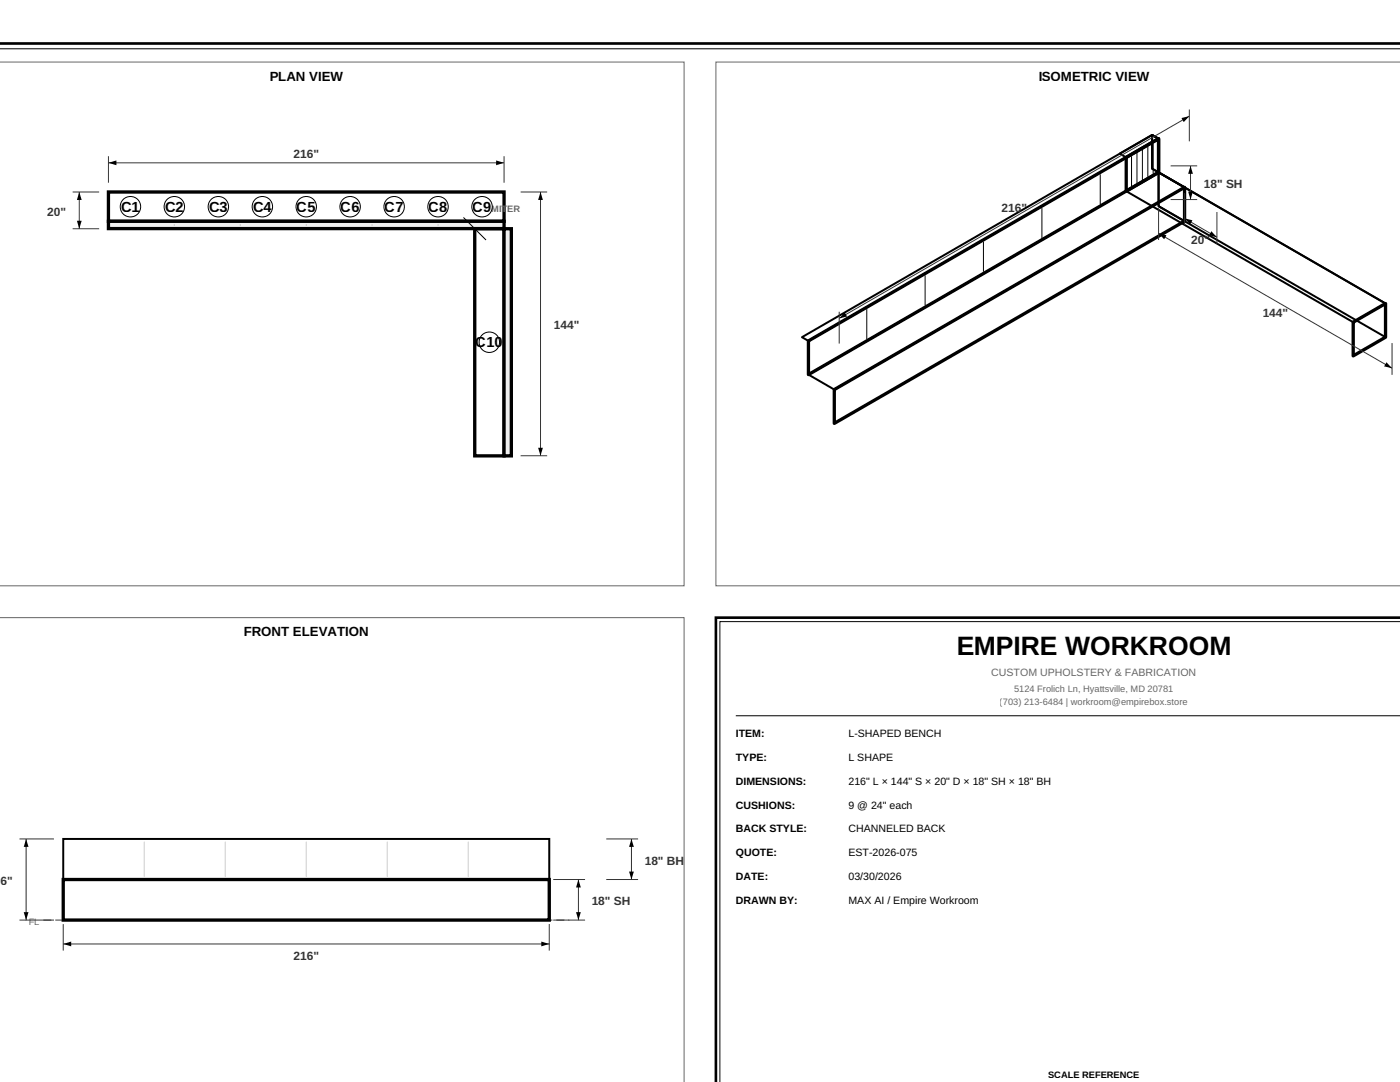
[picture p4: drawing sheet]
<svg xmlns="http://www.w3.org/2000/svg" width="279mm" height="216mm" viewBox="0 0 279 216" stroke-linecap="round" stroke-linejoin="round" font-family="sans-serif">
<path d="M-.1 8.7h279.5" fill="none" stroke="#000" stroke-width=".53"/>
<path d="M-.1 9.7h279.5" fill="none" stroke="#000" stroke-width=".2"/>
<path d="M-.1 12.4h136.6v104.5h-136.6" fill="none" stroke="#666" stroke-width=".2"/>
<path d="M21.6 38.3h79v5.9h-79z" fill="none" stroke="#000" stroke-width=".66" stroke-linecap="butt"/>
<path d="M21.6 44.2h79v1.4h-79z" fill="#f0f0f0" stroke="#000" stroke-width=".66" stroke-linecap="butt"/>
<path d="M34.8 44.7v.4zM48 44.7v.4zM61.1 44.7v.4zM74.3 44.7v.4zM87.4 44.7v.4z" fill="#000" stroke="#ccc" stroke-width=".2"/>
<path d="M94.7 45.6h5.9v45.4h-5.9z" fill="none" stroke="#000" stroke-width=".66" stroke-linecap="butt"/>
<path d="M100.6 45.6h1.4v45.4h-1.4z" fill="#f0f0f0" stroke="#000" stroke-width=".66" stroke-linecap="butt"/>
<path d="M92.5 43.4l4.5 4.5z" fill="#000" stroke="#000" stroke-width=".2"/>
<g fill="#fff" stroke="#000" stroke-width=".2">
<circle cx="26" cy="41.2" r="2.04"/>
<circle cx="34.8" cy="41.2" r="2.04"/>
<circle cx="43.6" cy="41.2" r="2.04"/>
<circle cx="52.4" cy="41.2" r="2.04"/>
<circle cx="61.1" cy="41.2" r="2.04"/>
<circle cx="69.9" cy="41.2" r="2.04"/>
<circle cx="78.7" cy="41.2" r="2.04"/>
<circle cx="87.4" cy="41.2" r="2.04"/>
<circle cx="96.2" cy="41.2" r="2.04"/>
<circle cx="97.7" cy="68.3" r="2.04"/>
</g>
<g fill="#000" stroke="#333" stroke-width=".2">
<path d="M15.8 38.3v7.3zM14.5 38.3h5.3zM21.6 31.2v5.3zM21.6 32.5h79zM100.6 31.2v5.3zM103.9 38.3h5.3zM107.9 38.3v52.6zM233.6 39.8h5.3zM233.6 33.1h5.3zM236.4 38.5v6.4zM237.4 21.9v6.3zM237.6 33.1v6.7z"/>
<path d="M14.5 45.6h5.3zM231.2 41.5v6.4zM242.9 42.3v6.4zM236.4 43.6l6.5 3.7zM167.5 62.2v6.4zM167.5 63.5l69.9-40.3zM277.8 68.4v6.4zM231.2 46.6l46.6 26.9zM103.9 90.9h5.3zM3.9 167.4h6.9zM110.4 175.5h6.4zM121 175.5h6.3z"/>
<path d="M121 167.4h6.3zM126 167.4v8.1zM5.2 167.4v16.2zM3.9 183.6h6.9zM12.6 184.4v5.3zM12.6 188.4h97zM109.6 184.4v5.3zM110.4 183.6h6.4zM115.4 175.5v8.1z"/>
</g>
<g fill="#000">
<path d="M15.8 38.3l.5 1.6h-1zM21.6 32.5l1.6-.5v1zM99 32l1.6 .5-1.6 .5zM107.9 38.3l.4 1.6h-.9zM235.7 23.6l1.7-.4-1.2 1.2zM237.6 33.1l.5 1.6h-1zM237.1 38.2h1l-.5 1.6zM15.3 44.1h1l-.5 1.5zM231.2 46.6l1.6 .3-.4 .9zM236.4 43.6l1.6 .4-.5 .8zM241.7 46.1l1.2 1.2-1.7-.4zM168.6 62.3l.5 .8-1.6 .4z"/>
<path d="M276.7 72.3l1.1 1.2-1.6-.4zM107.4 89.3h.9l-.4 1.6zM5.2 167.4l.5 1.6h-1zM115.4 175.5l.5 1.6h-.9zM126 167.4l.5 1.6h-1zM125.5 173.9h1l-.5 1.6zM4.7 182h1l-.5 1.6zM12.6 188.4l1.6-.5v.9zM108 187.9l1.6 .5-1.6 .4zM115 182h.9l-.5 1.6z"/>
</g>
<path d="M142.9 12.4v104.5h136.5M142.9 12.4h.1M142.9 12.4h136.5M-.1 123.2h136.6v92.7" fill="none" stroke="#666" stroke-width=".2"/>
<path d="M224.8 31.4l6.4-3.7v6.7l-6.4 3.8zM161.3 68l69.9-40.3v6.7l-69.9 40.3zM166.5 77.7l69.9-40.3v6.7l-69.9 40.4zM270.1 64.3l6.4-3.7v6.7l-6.4 3.7zM12.6 175.5h97v8.1h-97z" fill="none" stroke="#000" stroke-width=".66" stroke-linecap="butt"/>
<path d="M223.5 30.7l6.4-3.8 1.3 .8-6.4 3.7zM224.8 38.2l6.4-3.8 45.3 26.2-6.4 3.7zM229.9 26.9l1.3 .8v6.7l-1.3-.7zM231.2 34.4l5.2 3v6.7l-5.2-3zM231.2 34.4l45.3 26.2v6.7l-45.3-26.2zM160 67.3l69.9-40.4 1.3 .8-69.9 40.3zM161.3 74.7l69.9-40.3 5.2 3-69.9 40.3zM12.6 167.4h97v8.1h-97z" fill="none" stroke="#000" stroke-width=".4"/>
<path d="M224.8 38.2l6.4-3.8zM161.3 74.7l69.9-40.3z" fill="#000" stroke="#000" stroke-width=".26"/>
<path d="M225.8 31.2v5.9zM226.9 30.5v6zM228 29.9v6zM229.1 29.3v6zM230.1 28.7v6zM196.3 48.2v6zM207.9 41.5v6zM219.6 34.8v5.9zM173 61.7v6zM184.6 55v5.9zM146.8 142.8h132.6z" fill="#000" stroke="#000" stroke-width=".2"/>
<path d="M8.7 183.6h104.9z" fill="#000" stroke="#666" stroke-width=".26" stroke-dasharray="1.6 .8" stroke-linecap="butt"/>
<path d="M28.8 167.9v7.1zM45 167.9v7.1zM61.1 167.9v7.1zM77.3 167.9v7.1zM93.5 167.9v7.1z" fill="#000" stroke="#ccc" stroke-width=".2"/>
<path d="M12.6 175.5h97z" fill="#000" stroke="#000" stroke-width=".4"/>
<path d="M279.4 123.2h-136.5v92.7" fill="none" stroke="#000" stroke-width=".53"/>
<path d="M279.4 124h-135.7v91.9" fill="none" stroke="#000" stroke-width=".2"/>
<text font-size="5.3" x="190.8" y="130.7">EMPIRE WORKROOM</text>
<g font-size="2.9">
<text x="24.2" y="42.3">C1</text>
<text x="32.9" y="42.3">C2</text>
<text x="41.7" y="42.3">C3</text>
<text x="50.5" y="42.3">C4</text>
<text x="59.3" y="42.3">C5</text>
<text x="68" y="42.3">C6</text>
<text x="76.8" y="42.3">C7</text>
<text x="85.6" y="42.3">C8</text>
<text x="94.3" y="42.3">C9</text>
<text x="95" y="69.3">C10</text>
</g>
<g font-size="2.6">
<text x="53.8" y="16.1">PLAN VIEW</text>
<text x="207.2" y="16.1">ISOMETRIC VIEW</text>
<text x="48.6" y="126.9">FRONT ELEVATION</text>
</g>
<g font-size="2.4" fill="#333">
<text x="58.6" y="31.4">216&quot;</text>
<text x="240.2" y="37.5">18&quot; SH</text>
<text x="9.4" y="43">20&quot;</text>
<text x="199.9" y="42.3">216&quot;</text>
<text x="237.7" y="48.6">20&quot;</text>
<text x="110.5" y="65.7">144&quot;</text>
<text x="252" y="63.2">144&quot;</text>
<text x="128.7" y="172.5">18&quot; BH</text>
<text x=".1" y="176.6">6&quot;</text>
<text x="118.1" y="180.6">18&quot; SH</text>
<text x="58.6" y="191.5">216&quot;</text>
</g>
<text font-size="2.1" fill="#666" x="197.8" y="134.9">CUSTOM UPHOLSTERY &amp; FABRICATION</text>
<g font-size="2.1">
<text x="146.8" y="147.1">ITEM:</text>
<text x="169.3" y="147.1">L-SHAPED BENCH</text>
<text x="146.8" y="151.8">TYPE:</text>
<text x="169.3" y="151.8">L SHAPE</text>
<text x="146.8" y="156.6">DIMENSIONS:</text>
<text x="146.8" y="161.3">CUSHIONS:</text>
<text x="169.3" y="156.6">216&quot; L × 144&quot; S × 20&quot; D × 18&quot; SH × 18&quot; BH</text>
<text x="169.3" y="161.3">9 @ 24&quot; each</text>
<text x="146.8" y="166.1">BACK STYLE:</text>
<text x="169.3" y="166.1">CHANNELED BACK</text>
<text x="146.8" y="170.9">QUOTE:</text>
<text x="169.3" y="170.9">EST-2026-075</text>
<text x="146.8" y="175.6">DATE:</text>
<text x="169.3" y="175.6">03/30/2026</text>
<text x="146.8" y="180.4">DRAWN BY:</text>
<text x="169.3" y="180.4">MAX AI / Empire Workroom</text>
</g>
<g font-size="1.9" fill="#666">
<text x="98.1" y="42.3">MITER</text>
<text x="199.5" y="140.7">(703) 213-6484 | workroom@empirebox.store</text>
<text x="202.4" y="138.1">5124 Frolich Ln, Hyattsville, MD 20781</text>
<text x="5.7" y="184.7">FL</text>
</g>
<text font-size="1.9" x="209.2" y="215.1">SCALE REFERENCE</text>
</svg>
